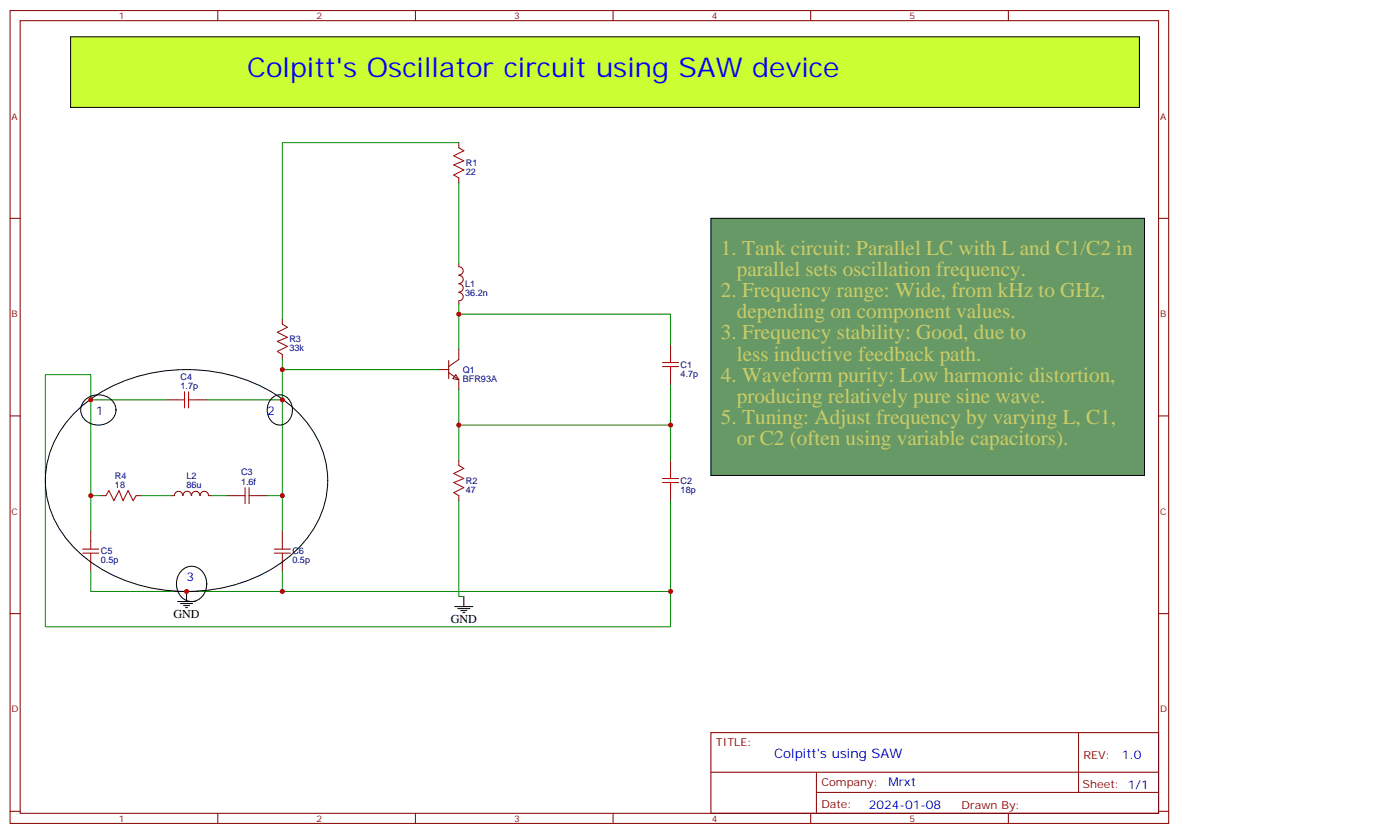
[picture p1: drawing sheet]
<svg xmlns="http://www.w3.org/2000/svg" width="490mm" height="292mm" viewBox="0 0 490 292" stroke-linecap="round" stroke-linejoin="round" font-family="sans-serif">
<g fill="none" stroke="#870000" stroke-width=".35">
<path d="M3.5 3.7h405.4v284.3h-405.4zM7.1 7.2h398.2v277.3h-398.2zM76.2 3.7v3.5M145.3 3.7v3.5M214.5 3.7v3.5M283.6 3.7v3.5M352.8 3.7v3.5M160.5 49.9v1.8M3.5 76.4h3.6M160.5 62.3v1.7M405.3 76.4h3.6M160.5 92.3v1.1a1.41 1.41 0 0 1 1.5 1.4 1.41 1.41 0 0 1-1.5 1.4"/>
<path d="M160.5 96.3a1.41 1.41 0 0 1 1.5 1.4 1.41 1.41 0 0 1-1.5 1.5M160.5 99.3a1.41 1.41 0 0 1 1.5 1.4 1.41 1.41 0 0 1-1.5 1.4M98.8 111.7v1.7M160.5 105.3v1.1M160.5 102.4a1.41 1.41 0 0 1 1.5 1.4 1.41 1.41 0 0 1-1.5 1.4M58.2 139.9h3.5M68.8 139.9h3.5M98.8 124v1.8M153.5 129.3h3.5M157 130.4l3.5 2.4v3.5M157 126.1v6.4M159.5 131.1l1 1.7-2.1-.3z"/>
<path d="M160.5 122.2v3.6l-3.5 2.4M234.6 120.5v3.5M234.6 131.1v3.5M3.5 145.5h3.6M405.3 145.5h3.6M35.3 173.4h1.7M47.6 173.4h1.8M63.9 173.4a1.41 1.41 0 0 0-1.4-1.5 1.41 1.41 0 0 0-1.4 1.5h-1.1M64.1 173.4a1.41 1.41 0 0 1 1.4-1.5 1.41 1.41 0 0 1 1.4 1.5M67.1 173.4a1.41 1.41 0 0 1 1.4-1.5 1.41 1.41 0 0 1 1.4 1.5M70.1 173.4a1.41 1.41 0 0 1 1.4-1.5 1.41 1.41 0 0 1 1.4 1.5M73 173.4h1.1"/>
<path d="M79.4 173.4h3.5M90 173.4h3.5M160.5 161v1.8M160.5 173.4v1.8M234.6 161v3.6M234.6 171.6v3.6M31.7 185.7v3.6M31.7 196.3v3.5M98.8 185.7v3.6M98.8 196.3v3.5M3.5 214.7h3.6M405.3 214.7h3.6"/>
<path d="M248.7 256.3h156.6v28.2h-156.6zM377.3 256.3v20.9M248.7 270.1h156.5M285.6 277.2h119.6M285.6 270.1v14.2M3.5 283.8h3.6M76.2 284.5v3.5M145.3 284.5v3.5M214.5 284.5v3.5M283.6 284.5v3.5M352.8 284.5v3.5M405.3 283.8h3.6"/>
</g>
<g fill="none" stroke="#a10000" stroke-width=".35">
<path d="M160.5 51.7l1.8 1-3.6 1.8 3.6 1.8-3.6 1.4 3.6 1.7-3.6 1.8 1.8 1.1M98.8 113.4l1.7 1.1-3.5 1.7 3.5 1.8-3.5 1.4 3.5 1.8-3.5 1.7 1.8 1.1M61.7 139.9h2.9M64.6 137.1v5.6M66 139.9h2.8M66 137.1v5.6M231.8 126.8h5.6M231.8 128.2h5.6M234.6 124v2.8M234.6 128.2v2.9M37 173.4l1.1-1.8 1.8 3.6 1.7-3.6 1.4 3.6 1.8-3.6 1.8 3.6 1-1.8M82.9 173.4h2.8"/>
<path d="M85.7 170.6v5.6M87.1 173.4h2.9M87.1 170.6v5.6M160.5 162.8l1.8 1.1-3.6 1.7 3.6 1.8-3.6 1.4 3.6 1.8-3.6 1.7 1.8 1.1M231.8 167.4h5.6M231.8 168.8h5.6M234.6 164.6v2.8M234.6 168.8v2.8M28.9 192.1h5.7M28.9 193.5h5.7M31.7 189.3v2.8M31.7 193.5v2.8"/>
<path d="M96 192.1h5.6M96 193.5h5.6M98.8 189.3v2.8M98.8 193.5v2.8"/>
</g>
<g fill="none" stroke="#008700" stroke-width=".35">
<path d="M160.5 49.9h-61.7v61.8M160.5 64v28.3M160.5 109.9h74.1v10.6M160.5 106.4v15.8M31.7 139.9v-8.8h-15.8v88.2h218.7v-12.4M58.2 139.9h-26.5v33.5M72.3 139.9h26.5v33.5M98.8 125.8v3.5h54.7M98.8 129.3v10.6M160.5 136.3v24.7M234.6 134.6v26.4M160.5 148.7h74.1"/>
<path d="M35.3 173.4h-3.6v12.3M49.4 173.4h10.6M74.1 173.4h5.3M93.5 173.4h5.3v12.3M160.5 175.2v33.5h1.8M234.6 175.2v31.7h-135.8M31.7 199.8v7.1h67.1v-7.1"/>
</g>
<path d="M62.1 210.4h6.3M63.1 211.1h4.3M64.2 211.8h2.1M64.9 212.5h.7M65.3 206.9v3.5M159.1 212.2h6.4M160.2 212.9h4.2M161.2 213.6h2.1M161.9 214.3h.7M162.3 208.7v3.5" fill="none" stroke="#000" stroke-width=".35"/>
<path d="M24.7 12.9h373.9v24.7h-373.9z" fill="#cf3" stroke="#000" stroke-width=".35"/>
<path d="M95.1 139.4a4.3 4.3 0 0 1 4.6-.9 4.3 4.3 0 0 1 2.5 4 4.7 4.7 0 0 1-5.8 5.9 5.8 5.8 0 0 1-1.3-9zM26.2 144.4a56.3 56.3 0 0 1 45.8-14.8 51.4 51.4 0 0 1 35.9 18.9 32.2 32.2 0 0 1-3.5 43.3 56.3 56.3 0 0 1-45.8 14.7 51.4 51.4 0 0 1-36-18.8 32.2 32.2 0 0 1 3.6-43.3zM29.4 140.3a6.5 6.5 0 0 1 11.1 2.2 5.9 5.9 0 0 1-8.1 5.9 5 5 0 0 1-3-8.1zM63.9 199.3a5.1 5.1 0 0 1 5.4-.7 5.1 5.1 0 0 1 3 4.7 5.7 5.7 0 0 1-6.9 6.8 6.6 6.6 0 0 1-1.5-10.8z" fill="none" stroke="#000" stroke-width=".35"/>
<path d="M248.7 76.4h151.7v89.9h-151.7z" fill="#696" stroke="#000" stroke-width=".35"/>
<g fill="#c00">
<circle cx="160.5" cy="148.7" r=".88"/>
<circle cx="234.6" cy="148.7" r=".88"/>
<circle cx="160.5" cy="109.9" r=".88"/>
<circle cx="31.8" cy="173.4" r=".88"/>
<circle cx="98.8" cy="173.4" r=".88"/>
<circle cx="98.8" cy="129.3" r=".88"/>
<circle cx="98.8" cy="139.9" r=".88"/>
<circle cx="65.3" cy="206.9" r=".88"/>
<circle cx="98.8" cy="206.9" r=".88"/>
<circle cx="31.8" cy="139.9" r=".88"/>
<circle cx="234.6" cy="206.9" r=".88"/>
</g>
<text font-size="9.5" fill="#00f" x="86.4" y="27">Colpitt's Oscillator circuit using SAW device</text>
<g font-size="7.4" fill="#cc6">
<text x="252.2" y="89.1">1. Tank circuit: Parallel LC with L and C1/C2 in</text>
<text x="257.8" y="96.5">parallel sets oscillation frequency.</text>
<text x="252.2" y="103.9">2. Frequency range: Wide, from kHz to GHz,</text>
<text x="257.8" y="111.3">depending on component values.</text>
<text x="252.2" y="118.7">3. Frequency stability: Good, due to</text>
<text x="257.8" y="126.1">less inductive feedback path.</text>
<text x="252.2" y="133.5">4. Waveform purity: Low harmonic distortion,</text>
<text x="257.8" y="140.9">producing relatively pure sine wave.</text>
<text x="252.2" y="148.3">5. Tuning: Adjust frequency by varying L, C1,</text>
<text x="257.8" y="155.8">or C2 (often using variable capacitors).</text>
</g>
<text font-size="4.6" fill="#00f" x="270.8" y="265.3">Colpitt's using SAW</text>
<g font-size="4.2" fill="#00f">
<text x="33.5" y="145.2">1</text>
<text x="93.5" y="145.2">2</text>
<text x="65.3" y="203.4">3</text>
<text x="392.5" y="265.6">1.0</text>
<text x="310.9" y="275.1">Mrxt</text>
<text x="304" y="282.9">2024-01-08</text>
</g>
<g font-size="4.2">
<text x="60.7" y="216.1">GND</text>
<text x="157.7" y="217.8">GND</text>
</g>
<g font-size="3.9" fill="#800">
<text x="250.5" y="260.9">TITLE:</text>
<text x="379.1" y="265.6">REV:</text>
<text x="287.4" y="275.1">Company:</text>
<text x="378.7" y="275.7">Sheet: 1/1</text>
<text x="287.4" y="282.8">Date:</text>
<text x="336.4" y="282.8">Drawn By:</text>
</g>
<g font-size="3.2" fill="#800">
<text x="41.6" y="6.7">1</text>
<text x="110.8" y="6.7">2</text>
<text x="179.9" y="6.7">3</text>
<text x="249.1" y="6.7">4</text>
<text x="318.2" y="6.7">5</text>
<text x="4.1" y="41.8">A</text>
<text x="405.9" y="41.8">A</text>
<text x="4.1" y="110.9">B</text>
<text x="405.9" y="110.9">B</text>
<text x="4.1" y="180.1">C</text>
<text x="405.9" y="180.1">C</text>
<text x="4.1" y="249.2">D</text>
<text x="405.9" y="249.2">D</text>
<text x="41.6" y="287.5">1</text>
<text x="110.8" y="287.5">2</text>
<text x="179.9" y="287.5">3</text>
<text x="249.1" y="287.5">4</text>
<text x="318.2" y="287.5">5</text>
</g>
<g font-size="3.2" fill="#000080">
<text x="163" y="58">R1</text>
<text x="163" y="61.2">22</text>
<text x="162.7" y="100.4">L1</text>
<text x="162.7" y="103.5">36.2n</text>
<text x="101.2" y="119.8">R3</text>
<text x="101.2" y="122.9">33k</text>
<text x="161.9" y="130.4">Q1</text>
<text x="238.1" y="131.8">4.7p</text>
<text x="238.1" y="128.6">C1</text>
<text x="63.2" y="136">1.7p</text>
<text x="63.2" y="132.8">C4</text>
<text x="161.9" y="133.5">BFR93A</text>
<text x="40.2" y="167.5">R4</text>
<text x="65.2" y="167.7">L2</text>
<text x="84.3" y="166.3">C3</text>
<text x="40.2" y="170.6">18</text>
<text x="65.2" y="170.8">86u</text>
<text x="84.3" y="169.5">1.6f</text>
<text x="163" y="172.3">47</text>
<text x="163" y="169.2">R2</text>
<text x="238.1" y="172.3">18p</text>
<text x="238.1" y="169.2">C2</text>
<text x="35.3" y="197">0.5p</text>
<text x="35.3" y="193.9">C5</text>
<text x="102.3" y="197">0.5p</text>
<text x="102.3" y="193.9">C6</text>
</g>
</svg>
